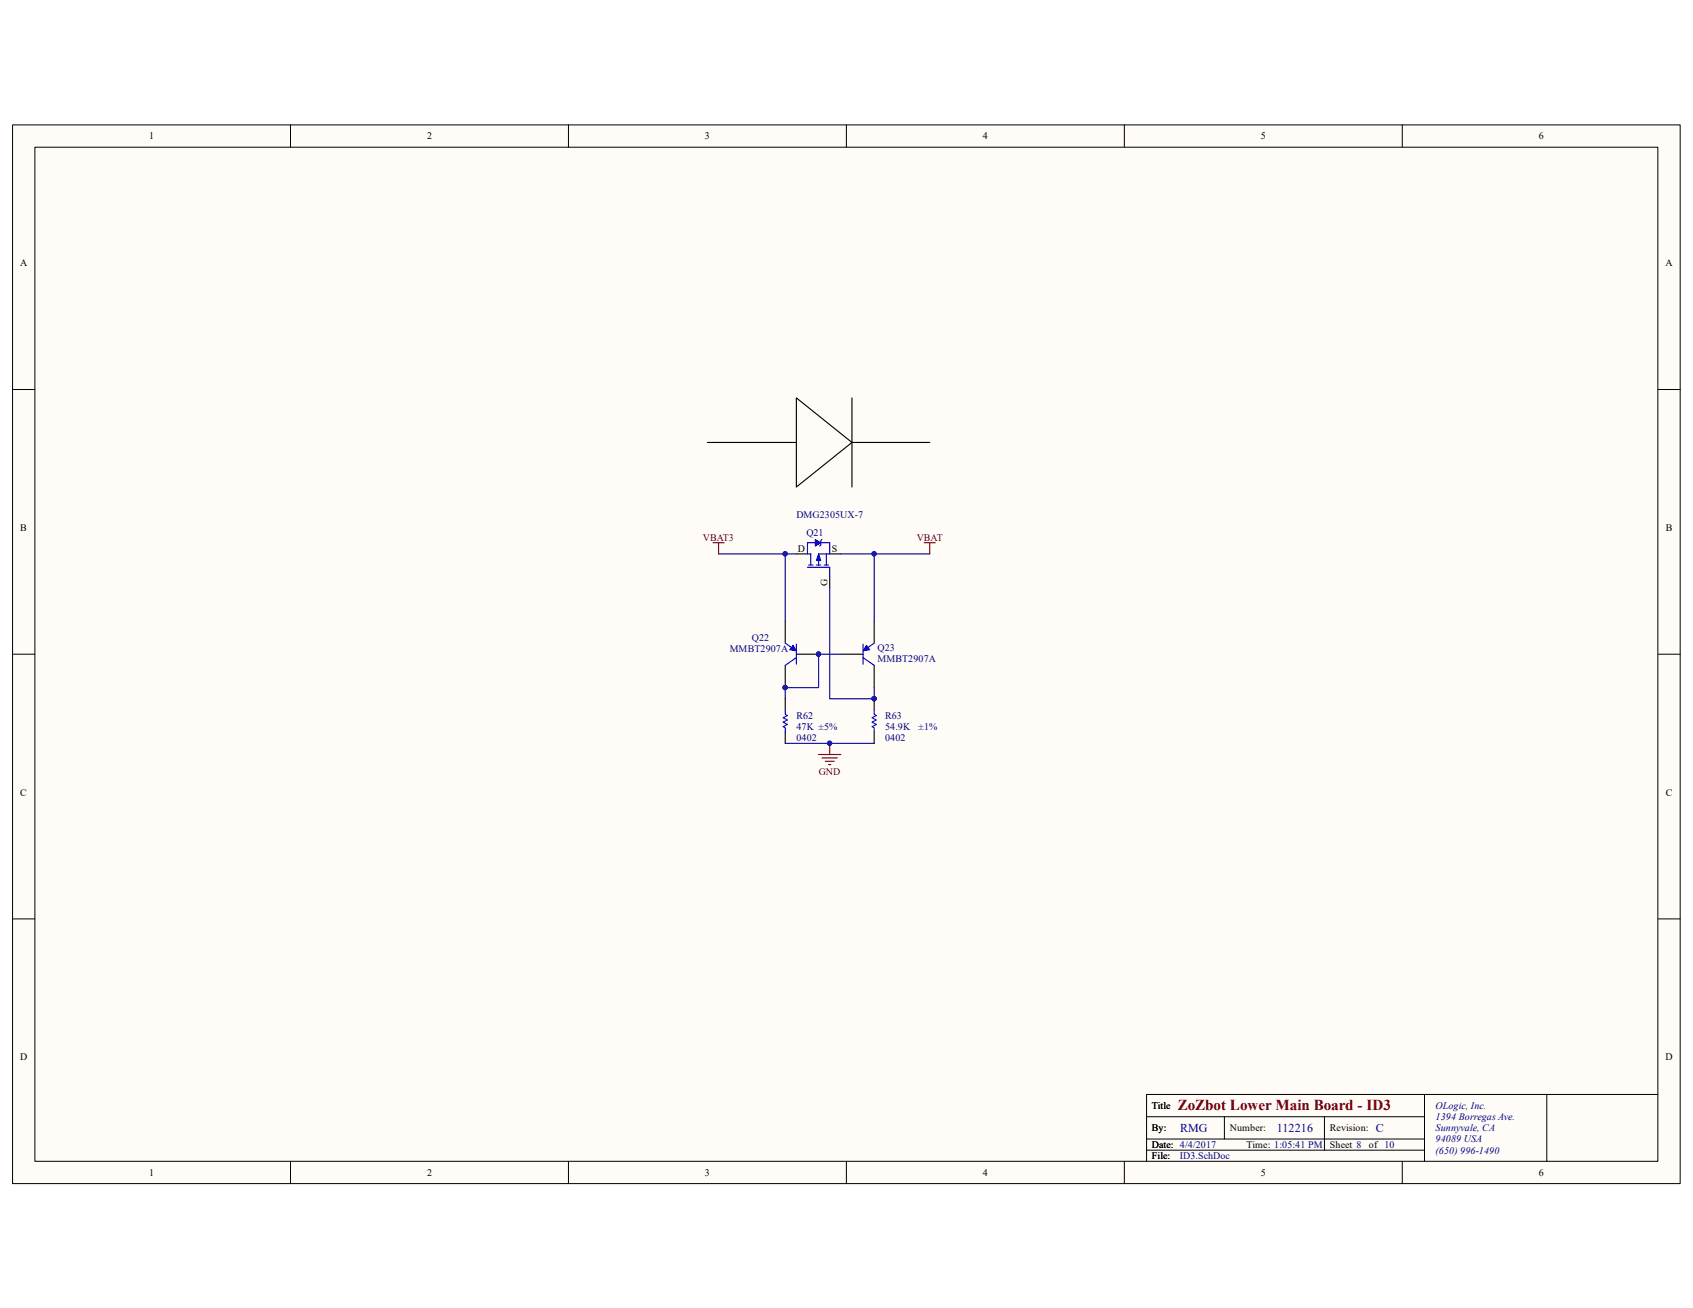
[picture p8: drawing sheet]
<svg xmlns="http://www.w3.org/2000/svg" width="279mm" height="216mm" viewBox="0 0 279 216" stroke-linecap="round" stroke-linejoin="round" font-family="sans-serif">
<path d="M2.1 20.7h275.2v174.7h-275.2z" fill="#fffcf8"/>
<path d="M2.1 20.6h275.2v174.8h-275.2z" fill="none" stroke="#000" stroke-width=".17"/>
<path d="M5.8 24.3h267.8v167.4h-267.8z" fill="#fffcf8"/>
<g fill="none" stroke="#000" stroke-width=".17">
<path d="M5.8 24.3h267.8v167.4h-267.8zM47.9 20.6v3.7M93.8 20.6v3.7M139.7 20.6v3.7M185.6 20.6v3.7M231.4 20.6v3.7M2.1 64.3h3.6M273.6 64.3h3.7M2.1 108h3.6M273.6 108h3.7M2.1 151.7h3.6M273.6 151.7h3.7"/>
<path d="M47.9 191.7v3.7M93.8 191.7v3.7M139.7 191.7v3.7M185.6 191.7v3.7M189.2 184.3h45.9M189.2 189.8h45.9M189.2 188h45.9M202.1 184.3v3.7M218.6 184.3v5.5M231.4 191.7v3.7M235.1 180.7v11M255.3 180.7h-66.1v11"/>
<path d="M273.6 180.7h-18.3v11"/>
</g>
<path d="M131.4 91.4h1.9M136.9 91.4h1.9M136.9 95.1v1.8" fill="none" stroke="#000" stroke-width=".18"/>
<path d="M133.3 93.6h3.6v1.5M133.4 93.3h.8M133.8 91.4v1.9M134.5 89.6h-1.2v1.8M134.7 93.3h.8M135.5 89.6h1.4v1.8h-1.8v1.9M136 93.3h.7M136.4 91.4v1.9" fill="none" stroke="#00f" stroke-width=".18"/>
<path d="M134.5 89l1 .6-1 .5z" fill="#00f"/>
<path d="M134.5 89l1 .6-1 .5z" fill="none" stroke="#00f" stroke-width=".17"/>
<path d="M133.3 91.4h.5M135.6 89l-.1 .2v.8l-.2 .1" fill="none" stroke="#00f" stroke-width=".18"/>
<path d="M135.1 91.4l.4 1.1h-.8z" fill="#00f"/>
<path d="M135.1 91.4l.4 1.1h-.8z" fill="none" stroke="#00f" stroke-width=".17"/>
<path d="M138.8 108h3.6M144.3 102.5v3.6M144.3 109.8v3.7" fill="none" stroke="#000" stroke-width=".18"/>
<path d="M142.4 106.3v3.3M142.4 108.5l1.9 1.3M144.3 106.1l-1.3 1" fill="none" stroke="#00f" stroke-width=".18"/>
<path d="M143 106.5l.5 .7-1.1 .2z" fill="#00f"/>
<path d="M143 106.5l.5 .7-1.1 .2z" fill="none" stroke="#00f" stroke-width=".17"/>
<path d="M129.6 102.5v3.6M129.6 109.8v3.7M131.4 108h3.7" fill="none" stroke="#000" stroke-width=".18"/>
<g fill="#000080" stroke="#000080" stroke-width=".17">
<circle cx="129.6" cy="113.5" r=".35"/>
<circle cx="135.1" cy="108" r=".35"/>
</g>
<path d="M129.6 106.1l1.3 1M131.4 106.3v3.3M131.4 108.5l-1.8 1.3" fill="none" stroke="#00f" stroke-width=".18"/>
<path d="M130.9 106.5l.5 .9-1.1-.2z" fill="#00f"/>
<path d="M130.9 106.5l.5 .9-1.1-.2z" fill="none" stroke="#00f" stroke-width=".17"/>
<g fill="#000080" stroke="#000080" stroke-width=".17">
<circle cx="129.6" cy="113.5" r=".35"/>
<circle cx="135.1" cy="108" r=".35"/>
<circle cx="144.3" cy="91.4" r=".35"/>
<circle cx="129.6" cy="91.4" r=".35"/>
<circle cx="136.9" cy="122.7" r=".35"/>
<circle cx="144.3" cy="115.3" r=".35"/>
</g>
<path d="M118.6 91.4h11M131.4 91.4h-1.8v11.1M136.9 96.9v18.4h7.4v-1.8M138.8 91.4h5.5v11.1M144.3 91.4h9.1M138.8 108h-3.7v5.5h-5.5v1.8M129.6 122.7h14.7" fill="none" stroke="#000080" stroke-width=".18"/>
<path d="M117.7 89.6h1.8M118.6 89.6v1.8M152.5 89.6h1.9M153.4 89.6v1.8M135.1 124.5h3.7M135.6 125.1h2.6M136.2 125.6h1.5M136.7 126.2h.4M136.9 122.7v1.8" fill="none" stroke="#800000" stroke-width=".18"/>
<path d="M116.7 73h14.7v7.4l9.2-7.4-9.2-7.3v7.3M140.6 65.7v14.7M140.6 73h12.8M129.6 115.3v1.9M144.3 115.3v1.9M129.6 120.9v1.8M144.3 120.9v1.8" fill="none" stroke="#000" stroke-width=".18"/>
<path d="M129.6 117.2v.7l.4 .2-.8 .4 .8 .3-.8 .4 .8 .4-.8 .3 .4 .2v.8M144.3 117.2v.7l.3 .2-.7 .4 .7 .3-.7 .4 .7 .4-.7 .3 .4 .2v.8" fill="none" stroke="#00f" stroke-width=".18"/>
<text font-size="2.5" fill="#800000" x="194.4" y="183.2">ZoZbot Lower Main Board - ID3</text>
<g font-size="2" fill="#000080">
<text x="194.7" y="186.9">RMG</text>
<text x="210.7" y="186.9">112216</text>
<text x="227.1" y="186.9">C</text>
</g>
<g font-size="1.7">
<text x="24.6" y="23">1</text>
<text x="70.5" y="23">2</text>
<text x="116.3" y="23">3</text>
<text x="162.2" y="23">4</text>
<text x="208.1" y="23">5</text>
<text x="253.9" y="23">6</text>
<text x="3.3" y="43.9">A</text>
<text x="274.9" y="43.9">A</text>
<text x="3.3" y="87.6">B</text>
<text x="274.9" y="87.6">B</text>
<text x="131.7" y="91.1">D</text>
<text x="137.3" y="91.1">S</text>
<text x="3.3" y="131.3">C</text>
<text x="274.9" y="131.3">C</text>
<text x="3.3" y="175">D</text>
<text x="274.9" y="175">D</text>
<text x="190.1" y="183.1">Title</text>
<text x="190.1" y="186.7">By:</text>
<text x="190.1" y="189.5">Date: 4/4/2017</text>
<text x="190.1" y="191.3">File:</text>
<text x="190.1" y="189.5">Date:</text>
<text x="203" y="186.7">Number:</text>
<text x="205.7" y="189.5">Time: 1:05:41 PM</text>
<text x="219.5" y="186.7">Revision:</text>
<text x="219.5" y="189.5">Sheet 8</text>
<text x="225.9" y="189.5">of 10</text>
<text x="24.6" y="194.1">1</text>
<text x="70.5" y="194.1">2</text>
<text x="116.3" y="194.1">3</text>
<text x="162.2" y="194.1">4</text>
<text x="208.1" y="194.1">5</text>
<text x="253.9" y="194.1">6</text>
</g>
<g font-size="1.7" fill="#800000">
<text x="116" y="89.2">VBAT3</text>
<text x="151.3" y="89.2">VBAT</text>
<text x="135.1" y="127.8">GND</text>
</g>
<g font-size="1.7" fill="#000080">
<text x="131.4" y="85.6">DMG2305UX-7</text>
<text x="133.1" y="88.5">Q21</text>
<text x="120.4" y="107.6">MMBT2907A</text>
<text x="124.1" y="105.8">Q22</text>
<text x="144.8" y="107.4">Q23</text>
<text x="144.8" y="109.3">MMBT2907A</text>
<text x="131.4" y="118.7">R62</text>
<text x="146.1" y="118.7">R63</text>
<text x="131.4" y="122.3">0402</text>
<text x="131.4" y="120.5">47K ±5%</text>
<text x="146.1" y="122.3">0402</text>
<text x="146.1" y="120.5">54.9K</text>
<text x="151.6" y="120.5">±1%</text>
<text x="236.9" y="183.1">OLogic, Inc.</text>
<text x="236.9" y="184.9">1394 Borregas Ave.</text>
<text x="194.7" y="191.3">ID3.SchDoc</text>
<text x="236.9" y="186.7">Sunnyvale, CA</text>
<text x="236.9" y="188.6">94089 USA</text>
<text x="236.9" y="190.4">(650) 996-1490</text>
</g>
<text font-size="1.6" x="136.6" y="96.7" transform="rotate(-90 136.6 96.7)">G</text>
</svg>
